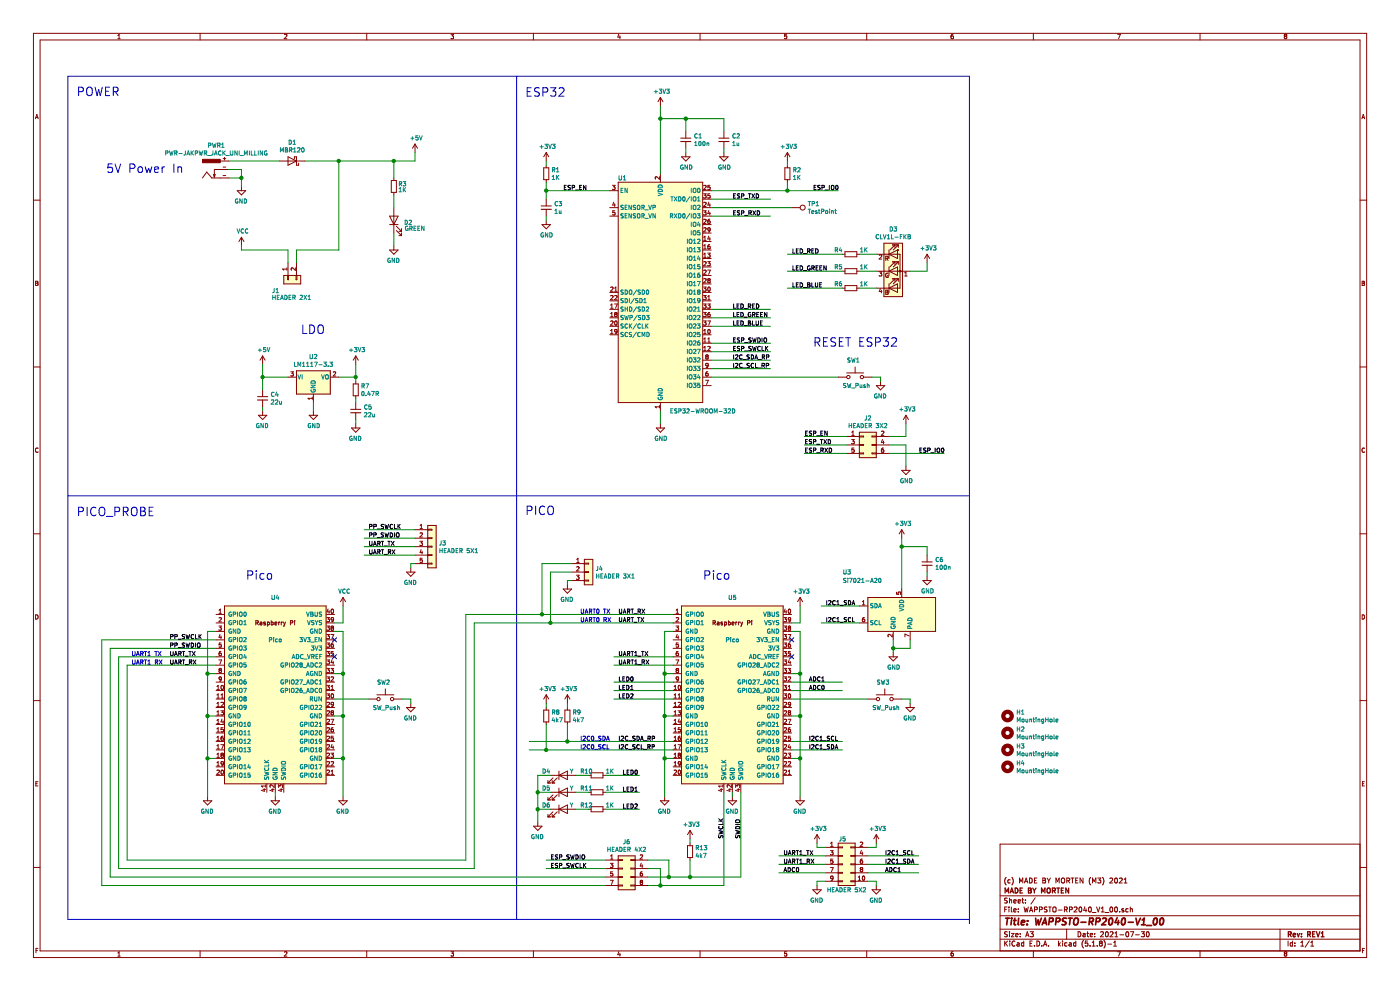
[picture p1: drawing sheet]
EESchema Schematic File Version 4
EELAYER 30 0
EELAYER END
$Descr A3 16535 11693
encoding utf-8
Sheet 1 1
Title "WAPPSTO-RP2040-V1_00"
Date "2021-07-30"
Rev "REV1"
Comp "MADE BY MORTEN"
Comment1 "(c) MADE BY MORTEN (M3) 2021"
Comment2 ""
Comment3 ""
Comment4 ""
$EndDescr
$Comp
L RPi_Pico:Pico U5
U 1 1
P 8650 8200
F 0 "U5" H 8650 9350 50  0000 C CNN
F 1 "Pico" H 8650 8850 50  0000 C CNN
F 2 "RPi_Pico:RPi_Pico_SMD_TH" H 8650 8200 50  0001 C CNN
F 3 "" H 8650 8200 50  0001 C CNN
	1    8650 8200
	1    0    0    -1  
$EndComp
Text Label 7300 7250 0    50   ~ 0
UART_RX
Text Label 7300 7350 0    50   ~ 0
UART_TX
Wire Wire Line
	9350 7450 9450 7450
Wire Wire Line
	9450 7450 9450 7950
Wire Wire Line
	9350 8950 9450 8950
Connection ~ 9450 8950
Wire Wire Line
	9350 8450 9450 8450
Connection ~ 9450 8450
Wire Wire Line
	9450 8450 9450 8950
Wire Wire Line
	9350 7950 9450 7950
Connection ~ 9450 7950
Wire Wire Line
	9450 7950 9450 8450
Wire Wire Line
	7950 7450 7850 7450
Wire Wire Line
	7850 7450 7850 7950
Wire Wire Line
	7950 7950 7850 7950
Connection ~ 7850 7950
Wire Wire Line
	7950 8450 7850 8450
Connection ~ 7850 8450
Wire Wire Line
	7950 8950 7850 8950
Connection ~ 7850 8950
$Comp
L power:GND #PWR037
U 1 1
P 9450 9400
F 0 "#PWR037" H 9450 9150 50  0001 C CNN
F 1 "GND" H 9455 9227 50  0000 C CNN
F 2 "" H 9450 9400 50  0001 C CNN
F 3 "" H 9450 9400 50  0001 C CNN
	1    9450 9400
	-1   0    0    -1  
$EndComp
$Comp
L power:GND #PWR035
U 1 1
P 7850 9400
F 0 "#PWR035" H 7850 9150 50  0001 C CNN
F 1 "GND" H 7855 9227 50  0000 C CNN
F 2 "" H 7850 9400 50  0001 C CNN
F 3 "" H 7850 9400 50  0001 C CNN
	1    7850 9400
	-1   0    0    -1  
$EndComp
$Comp
L Switch:SW_Push SW3
U 1 1
P 10450 8250
F 0 "SW3" H 10350 8450 50  0000 L CNN
F 1 "SW_Push" H 10300 8150 50  0000 L CNN
F 2 "Button_Switch_SMD:SW_Push_1P1T_NO_Vertical_Wuerth_434133025816" H 10450 8450 50  0001 C CNN
F 3 "~" H 10450 8450 50  0001 C CNN
	1    10450 8250
	1    0    0    -1  
$EndComp
$Comp
L power:GND #PWR031
U 1 1
P 10750 8300
F 0 "#PWR031" H 10750 8050 50  0001 C CNN
F 1 "GND" H 10755 8127 50  0000 C CNN
F 2 "" H 10750 8300 50  0001 C CNN
F 3 "" H 10750 8300 50  0001 C CNN
	1    10750 8300
	-1   0    0    -1  
$EndComp
Wire Wire Line
	10650 8250 10750 8250
Wire Wire Line
	10750 8250 10750 8300
Text Notes 8300 6850 0    100  ~ 0
Pico
Text Notes 3550 3950 0    100  ~ 0
LDO\n
$Comp
L power:GND #PWR07
U 1 1
P 2850 2200
F 0 "#PWR07" H 2850 1950 50  0001 C CNN
F 1 "GND" H 2855 2027 50  0000 C CNN
F 2 "" H 2850 2200 50  0001 C CNN
F 3 "" H 2850 2200 50  0001 C CNN
	1    2850 2200
	-1   0    0    -1  
$EndComp
$Comp
L power:+5V #PWR02
U 1 1
P 4900 1800
F 0 "#PWR02" H 4900 1650 50  0001 C CNN
F 1 "+5V" H 4915 1973 50  0000 C CNN
F 2 "" H 4900 1800 50  0001 C CNN
F 3 "" H 4900 1800 50  0001 C CNN
	1    4900 1800
	1    0    0    -1  
$EndComp
NoConn ~ 9350 7550
NoConn ~ 9350 7750
$Comp
L Mechanical:MountingHole H1
U 1 1
P 11900 8450
F 0 "H1" H 12000 8496 50  0000 L CNN
F 1 "MountingHole" H 12000 8405 50  0000 L CNN
F 2 "MountingHole:MountingHole_3.2mm_M3_Pad_Via" H 11900 8450 50  0001 C CNN
F 3 "~" H 11900 8450 50  0001 C CNN
	1    11900 8450
	1    0    0    -1  
$EndComp
$Comp
L Mechanical:MountingHole H2
U 1 1
P 11900 8650
F 0 "H2" H 12000 8696 50  0000 L CNN
F 1 "MountingHole" H 12000 8605 50  0000 L CNN
F 2 "MountingHole:MountingHole_3.2mm_M3_Pad_Via" H 11900 8650 50  0001 C CNN
F 3 "~" H 11900 8650 50  0001 C CNN
	1    11900 8650
	1    0    0    -1  
$EndComp
$Comp
L Mechanical:MountingHole H3
U 1 1
P 11900 8850
F 0 "H3" H 12000 8896 50  0000 L CNN
F 1 "MountingHole" H 12000 8805 50  0000 L CNN
F 2 "MountingHole:MountingHole_3.2mm_M3_Pad_Via" H 11900 8850 50  0001 C CNN
F 3 "~" H 11900 8850 50  0001 C CNN
	1    11900 8850
	1    0    0    -1  
$EndComp
$Comp
L Mechanical:MountingHole H4
U 1 1
P 11900 9050
F 0 "H4" H 12000 9096 50  0000 L CNN
F 1 "MountingHole" H 12000 9005 50  0000 L CNN
F 2 "MountingHole:MountingHole_3.2mm_M3_Pad_Via" H 11900 9050 50  0001 C CNN
F 3 "~" H 11900 9050 50  0001 C CNN
	1    11900 9050
	1    0    0    -1  
$EndComp
Text Notes 1250 2050 0    100  ~ 0
5V Power In
$Comp
L power:GND #PWR036
U 1 1
P 8650 9400
F 0 "#PWR036" H 8650 9150 50  0001 C CNN
F 1 "GND" H 8655 9227 50  0000 C CNN
F 2 "" H 8650 9400 50  0001 C CNN
F 3 "" H 8650 9400 50  0001 C CNN
	1    8650 9400
	-1   0    0    -1  
$EndComp
Wire Wire Line
	8650 9350 8650 9400
Text Label 8550 9900 1    50   ~ 0
SWCLK
Text Label 8750 9900 1    50   ~ 0
SWDIO
$Comp
L RF_Module:ESP32-WROOM-32D U1
U 1 1
P 7800 3450
F 0 "U1" H 7350 4800 50  0000 C CNN
F 1 "ESP32-WROOM-32D" H 8300 2050 50  0000 C CNN
F 2 "RF_Module:ESP32-WROOM-32" H 7800 1950 50  0001 C CNN
F 3 "https://www.espressif.com/sites/default/files/documentation/esp32-wroom-32d_esp32-wroom-32u_datasheet_en.pdf" H 7500 3500 50  0001 C CNN
	1    7800 3450
	1    0    0    -1  
$EndComp
Wire Wire Line
	7800 2050 7800 1400
$Comp
L power:+3V3 #PWR01
U 1 1
P 7800 1250
F 0 "#PWR01" H 7800 1100 50  0001 C CNN
F 1 "+3V3" H 7815 1423 50  0000 C CNN
F 2 "" H 7800 1250 50  0001 C CNN
F 3 "" H 7800 1250 50  0001 C CNN
	1    7800 1250
	1    0    0    -1  
$EndComp
Wire Wire Line
	7800 4850 7800 5000
$Comp
L power:GND #PWR018
U 1 1
P 7800 5000
F 0 "#PWR018" H 7800 4750 50  0001 C CNN
F 1 "GND" H 7805 4827 50  0000 C CNN
F 2 "" H 7800 5000 50  0001 C CNN
F 3 "" H 7800 5000 50  0001 C CNN
	1    7800 5000
	1    0    0    -1  
$EndComp
Wire Wire Line
	7800 1400 8100 1400
Wire Wire Line
	8550 1400 8550 1550
Connection ~ 7800 1400
Wire Wire Line
	7800 1400 7800 1250
Wire Wire Line
	8100 1400 8100 1550
Connection ~ 8100 1400
Wire Wire Line
	8100 1400 8550 1400
$Comp
L Device:C_Small C1
U 1 1
P 8100 1650
F 0 "C1" H 8192 1696 50  0000 L CNN
F 1 "100n" H 8192 1605 50  0000 L CNN
F 2 "Capacitor_SMD:C_0402_1005Metric" H 8100 1650 50  0001 C CNN
F 3 "~" H 8100 1650 50  0001 C CNN
	1    8100 1650
	1    0    0    -1  
$EndComp
$Comp
L Device:C_Small C2
U 1 1
P 8550 1650
F 0 "C2" H 8642 1696 50  0000 L CNN
F 1 "1u" H 8642 1605 50  0000 L CNN
F 2 "Capacitor_SMD:C_0603_1608Metric" H 8550 1650 50  0001 C CNN
F 3 "~" H 8550 1650 50  0001 C CNN
	1    8550 1650
	1    0    0    -1  
$EndComp
$Comp
L power:GND #PWR03
U 1 1
P 8100 1800
F 0 "#PWR03" H 8100 1550 50  0001 C CNN
F 1 "GND" H 8105 1627 50  0000 C CNN
F 2 "" H 8100 1800 50  0001 C CNN
F 3 "" H 8100 1800 50  0001 C CNN
	1    8100 1800
	1    0    0    -1  
$EndComp
Wire Wire Line
	8100 1750 8100 1800
Wire Wire Line
	8550 1750 8550 1800
$Comp
L power:GND #PWR04
U 1 1
P 8550 1800
F 0 "#PWR04" H 8550 1550 50  0001 C CNN
F 1 "GND" H 8555 1627 50  0000 C CNN
F 2 "" H 8550 1800 50  0001 C CNN
F 3 "" H 8550 1800 50  0001 C CNN
	1    8550 1800
	1    0    0    -1  
$EndComp
$Comp
L Connector_Generic:Conn_02x03_Odd_Even J2
U 1 1
P 10200 5250
F 0 "J2" H 10250 5567 50  0000 C CNN
F 1 "HEADER 3X2" H 10250 5476 50  0000 C CNN
F 2 "Connector_PinHeader_2.54mm:PinHeader_2x03_P2.54mm_Vertical" H 10200 5250 50  0001 C CNN
F 3 "~" H 10200 5250 50  0001 C CNN
	1    10200 5250
	1    0    0    -1  
$EndComp
$Comp
L power:GND #PWR020
U 1 1
P 10700 5500
F 0 "#PWR020" H 10700 5250 50  0001 C CNN
F 1 "GND" H 10705 5327 50  0000 C CNN
F 2 "" H 10700 5500 50  0001 C CNN
F 3 "" H 10700 5500 50  0001 C CNN
	1    10700 5500
	1    0    0    -1  
$EndComp
$Comp
L power:+3V3 #PWR019
U 1 1
P 10700 5000
F 0 "#PWR019" H 10700 4850 50  0001 C CNN
F 1 "+3V3" H 10715 5173 50  0000 C CNN
F 2 "" H 10700 5000 50  0001 C CNN
F 3 "" H 10700 5000 50  0001 C CNN
	1    10700 5000
	1    0    0    -1  
$EndComp
Wire Wire Line
	10700 5150 10700 5000
Wire Wire Line
	10500 5150 10700 5150
Wire Wire Line
	10500 5250 10700 5250
Wire Wire Line
	10700 5250 10700 5500
Wire Wire Line
	10500 5350 11150 5350
Wire Wire Line
	10000 5150 9500 5150
Wire Wire Line
	10000 5250 9500 5250
Wire Wire Line
	10000 5350 9500 5350
Text Label 9500 5150 0    50   ~ 0
ESP_EN
Text Label 9500 5250 0    50   ~ 0
ESP_TXD
Text Label 9500 5350 0    50   ~ 0
ESP_RXD
Text Label 10850 5350 0    50   ~ 0
ESP_IO0
Text Label 6650 2250 0    50   ~ 0
ESP_EN
Text Label 9600 2250 0    50   ~ 0
ESP_IO0
Text Label 8650 2350 0    50   ~ 0
ESP_TXD
Text Label 8650 2550 0    50   ~ 0
ESP_RXD
$Comp
L Regulator_Linear:LM1117-3.3 U2
U 1 1
P 3700 4450
F 0 "U2" H 3700 4692 50  0000 C CNN
F 1 "LM1117-3.3" H 3700 4601 50  0000 C CNN
F 2 "Package_TO_SOT_SMD:SOT-223-3_TabPin2" H 3700 4450 50  0001 C CNN
F 3 "http://www.ti.com/lit/ds/symlink/lm1117.pdf" H 3700 4450 50  0001 C CNN
	1    3700 4450
	1    0    0    -1  
$EndComp
Wire Wire Line
	3700 4750 3700 4850
$Comp
L power:GND #PWR016
U 1 1
P 3700 4850
F 0 "#PWR016" H 3700 4600 50  0001 C CNN
F 1 "GND" H 3705 4677 50  0000 C CNN
F 2 "" H 3700 4850 50  0001 C CNN
F 3 "" H 3700 4850 50  0001 C CNN
	1    3700 4850
	1    0    0    -1  
$EndComp
Wire Wire Line
	4000 4450 4200 4450
$Comp
L power:+3V3 #PWR013
U 1 1
P 4200 4300
F 0 "#PWR013" H 4200 4150 50  0001 C CNN
F 1 "+3V3" H 4215 4473 50  0000 C CNN
F 2 "" H 4200 4300 50  0001 C CNN
F 3 "" H 4200 4300 50  0001 C CNN
	1    4200 4300
	1    0    0    -1  
$EndComp
Wire Wire Line
	4200 4450 4200 4300
Wire Wire Line
	6450 2250 7200 2250
Wire Wire Line
	6450 2150 6450 2250
Connection ~ 6450 2250
Wire Wire Line
	6450 2250 6450 2350
$Comp
L power:+3V3 #PWR05
U 1 1
P 6450 1900
F 0 "#PWR05" H 6450 1750 50  0001 C CNN
F 1 "+3V3" H 6465 2073 50  0000 C CNN
F 2 "" H 6450 1900 50  0001 C CNN
F 3 "" H 6450 1900 50  0001 C CNN
	1    6450 1900
	1    0    0    -1  
$EndComp
$Comp
L Device:C_Small C3
U 1 1
P 6450 2450
F 0 "C3" H 6542 2496 50  0000 L CNN
F 1 "1u" H 6542 2405 50  0000 L CNN
F 2 "Capacitor_SMD:C_0603_1608Metric" H 6450 2450 50  0001 C CNN
F 3 "~" H 6450 2450 50  0001 C CNN
	1    6450 2450
	1    0    0    -1  
$EndComp
$Comp
L power:GND #PWR08
U 1 1
P 6450 2600
F 0 "#PWR08" H 6450 2350 50  0001 C CNN
F 1 "GND" H 6455 2427 50  0000 C CNN
F 2 "" H 6450 2600 50  0001 C CNN
F 3 "" H 6450 2600 50  0001 C CNN
	1    6450 2600
	1    0    0    -1  
$EndComp
Wire Wire Line
	6450 2550 6450 2600
$Comp
L Device:R_Small R1
U 1 1
P 6450 2050
F 0 "R1" H 6509 2096 50  0000 L CNN
F 1 "1K" H 6509 2005 50  0000 L CNN
F 2 "Resistor_SMD:R_0402_1005Metric" H 6450 2050 50  0001 C CNN
F 3 "~" H 6450 2050 50  0001 C CNN
	1    6450 2050
	1    0    0    -1  
$EndComp
Wire Wire Line
	6450 1900 6450 1950
$Comp
L power:+3V3 #PWR06
U 1 1
P 9300 1900
F 0 "#PWR06" H 9300 1750 50  0001 C CNN
F 1 "+3V3" H 9315 2073 50  0000 C CNN
F 2 "" H 9300 1900 50  0001 C CNN
F 3 "" H 9300 1900 50  0001 C CNN
	1    9300 1900
	1    0    0    -1  
$EndComp
$Comp
L Device:R_Small R2
U 1 1
P 9300 2050
F 0 "R2" H 9359 2096 50  0000 L CNN
F 1 "1K" H 9359 2005 50  0000 L CNN
F 2 "Resistor_SMD:R_0402_1005Metric" H 9300 2050 50  0001 C CNN
F 3 "~" H 9300 2050 50  0001 C CNN
	1    9300 2050
	1    0    0    -1  
$EndComp
Wire Wire Line
	9300 1900 9300 1950
Wire Wire Line
	8400 2250 9300 2250
Wire Wire Line
	9300 2150 9300 2250
Connection ~ 9300 2250
Wire Wire Line
	9300 2250 9900 2250
$Comp
L power:+5V #PWR012
U 1 1
P 3100 4300
F 0 "#PWR012" H 3100 4150 50  0001 C CNN
F 1 "+5V" H 3115 4473 50  0000 C CNN
F 2 "" H 3100 4300 50  0001 C CNN
F 3 "" H 3100 4300 50  0001 C CNN
	1    3100 4300
	1    0    0    -1  
$EndComp
$Comp
L RPi_Pico:Pico U4
U 1 1
P 3250 8200
F 0 "U4" H 3250 9350 50  0000 C CNN
F 1 "Pico" H 3250 8850 50  0000 C CNN
F 2 "RPi_Pico:RPi_Pico_SMD_TH" H 3250 8200 50  0001 C CNN
F 3 "" H 3250 8200 50  0001 C CNN
	1    3250 8200
	1    0    0    -1  
$EndComp
Text Label 2000 7550 0    50   ~ 0
PP_SWCLK
Text Label 2000 7650 0    50   ~ 0
PP_SWDIO
Text Label 2000 7750 0    50   ~ 0
UART_TX
Text Label 2000 7850 0    50   ~ 0
UART_RX
Wire Wire Line
	3950 7450 4050 7450
Wire Wire Line
	4050 7450 4050 7950
Wire Wire Line
	3950 8950 4050 8950
Connection ~ 4050 8950
Wire Wire Line
	3950 8450 4050 8450
Connection ~ 4050 8450
Wire Wire Line
	4050 8450 4050 8950
Wire Wire Line
	3950 7950 4050 7950
Connection ~ 4050 7950
Wire Wire Line
	4050 7950 4050 8450
Wire Wire Line
	2550 7450 2450 7450
Wire Wire Line
	2450 7450 2450 7950
Wire Wire Line
	2550 7950 2450 7950
Connection ~ 2450 7950
Wire Wire Line
	2450 7950 2450 8450
Wire Wire Line
	2550 8450 2450 8450
Connection ~ 2450 8450
Wire Wire Line
	2450 8450 2450 8950
Wire Wire Line
	2550 8950 2450 8950
Connection ~ 2450 8950
$Comp
L power:GND #PWR034
U 1 1
P 4050 9400
F 0 "#PWR034" H 4050 9150 50  0001 C CNN
F 1 "GND" H 4055 9227 50  0000 C CNN
F 2 "" H 4050 9400 50  0001 C CNN
F 3 "" H 4050 9400 50  0001 C CNN
	1    4050 9400
	-1   0    0    -1  
$EndComp
$Comp
L power:GND #PWR032
U 1 1
P 2450 9400
F 0 "#PWR032" H 2450 9150 50  0001 C CNN
F 1 "GND" H 2455 9227 50  0000 C CNN
F 2 "" H 2450 9400 50  0001 C CNN
F 3 "" H 2450 9400 50  0001 C CNN
	1    2450 9400
	-1   0    0    -1  
$EndComp
Text Notes 2900 6850 0    100  ~ 0
Pico
NoConn ~ 3950 7550
NoConn ~ 3950 7750
$Comp
L power:GND #PWR033
U 1 1
P 3250 9400
F 0 "#PWR033" H 3250 9150 50  0001 C CNN
F 1 "GND" H 3255 9227 50  0000 C CNN
F 2 "" H 3250 9400 50  0001 C CNN
F 3 "" H 3250 9400 50  0001 C CNN
	1    3250 9400
	-1   0    0    -1  
$EndComp
Wire Wire Line
	3250 9350 3250 9400
Wire Notes Line
	11450 10850 800  10850
Wire Notes Line
	800  5850 11450 5850
Text Notes 900  6100 0    100  ~ 0
PICO_PROBE\n
Text Notes 6200 6400 0    100  ~ 0
PICO\n\n\n
Wire Wire Line
	1400 10250 5600 10250
Wire Wire Line
	5600 10250 5600 7350
Wire Wire Line
	5600 7350 6500 7350
Wire Wire Line
	1400 7750 2550 7750
Wire Wire Line
	1400 7750 1400 10250
Wire Wire Line
	1500 7850 1500 10150
Wire Wire Line
	1500 10150 5500 10150
Wire Wire Line
	5500 10150 5500 7250
Wire Wire Line
	5500 7250 6400 7250
Wire Wire Line
	1500 7850 2550 7850
Wire Wire Line
	1300 7650 1300 10350
Wire Wire Line
	8750 9350 8750 10350
Wire Wire Line
	1300 7650 2550 7650
Wire Wire Line
	1200 7550 1200 10450
Wire Wire Line
	8550 9350 8550 10450
Wire Wire Line
	1200 7550 2550 7550
$Comp
L Switch:SW_Push SW2
U 1 1
P 4550 8250
F 0 "SW2" H 4450 8450 50  0000 L CNN
F 1 "SW_Push" H 4400 8150 50  0000 L CNN
F 2 "Button_Switch_SMD:SW_Push_1P1T_NO_Vertical_Wuerth_434133025816" H 4550 8450 50  0001 C CNN
F 3 "~" H 4550 8450 50  0001 C CNN
	1    4550 8250
	1    0    0    -1  
$EndComp
$Comp
L power:GND #PWR028
U 1 1
P 4850 8300
F 0 "#PWR028" H 4850 8050 50  0001 C CNN
F 1 "GND" H 4855 8127 50  0000 C CNN
F 2 "" H 4850 8300 50  0001 C CNN
F 3 "" H 4850 8300 50  0001 C CNN
	1    4850 8300
	-1   0    0    -1  
$EndComp
Wire Wire Line
	4750 8250 4850 8250
Wire Wire Line
	4850 8250 4850 8300
Wire Wire Line
	3950 8250 4350 8250
Text Label 8650 3650 0    50   ~ 0
LED_RED
Text Label 8650 3750 0    50   ~ 0
LED_GREEN
Text Label 8650 3850 0    50   ~ 0
LED_BLUE
Text Label 8650 4250 0    50   ~ 0
I2C_SDA_RP
Text Label 8650 4350 0    50   ~ 0
I2C_SCL_RP
Wire Wire Line
	8400 3650 9100 3650
Wire Wire Line
	8400 3750 9100 3750
Wire Wire Line
	8400 3850 9100 3850
Wire Wire Line
	8400 4250 9100 4250
Wire Wire Line
	8400 4350 9100 4350
Wire Wire Line
	8400 2550 9100 2550
Wire Wire Line
	8400 2350 9100 2350
$Comp
L Switch:SW_Push SW1
U 1 1
P 10100 4450
F 0 "SW1" H 10000 4650 50  0000 L CNN
F 1 "SW_Push" H 9950 4350 50  0000 L CNN
F 2 "Button_Switch_SMD:SW_Push_1P1T_NO_Vertical_Wuerth_434133025816" H 10100 4650 50  0001 C CNN
F 3 "~" H 10100 4650 50  0001 C CNN
	1    10100 4450
	1    0    0    -1  
$EndComp
$Comp
L power:GND #PWR014
U 1 1
P 10400 4500
F 0 "#PWR014" H 10400 4250 50  0001 C CNN
F 1 "GND" H 10405 4327 50  0000 C CNN
F 2 "" H 10400 4500 50  0001 C CNN
F 3 "" H 10400 4500 50  0001 C CNN
	1    10400 4500
	-1   0    0    -1  
$EndComp
Wire Wire Line
	10300 4450 10400 4450
Wire Wire Line
	10400 4450 10400 4500
Wire Wire Line
	8400 4450 9900 4450
Text Notes 9600 4100 0    100  ~ 0
RESET ESP32
Text Notes 1550 7750 0    50   ~ 0
UART1 TX\n
Text Notes 1550 7850 0    50   ~ 0
UART1 RX\n
Text Notes 6850 7250 0    50   ~ 0
UART0 TX\n
Text Notes 6850 7350 0    50   ~ 0
UART0 RX\n
Wire Wire Line
	7850 8450 7850 8950
Text Label 7300 8850 0    50   ~ 0
I2C_SCL_RP
Text Label 7300 8750 0    50   ~ 0
I2C_SDA_RP
Text Notes 6850 8750 0    50   ~ 0
I2C0_SDA
Text Notes 6850 8850 0    50   ~ 0
I2C0_SCL
$Comp
L Connector_Generic:Conn_02x04_Odd_Even J6
U 1 1
P 7350 10250
F 0 "J6" H 7400 10567 50  0000 C CNN
F 1 "HEADER 4X2" H 7400 10476 50  0000 C CNN
F 2 "Connector_PinHeader_2.54mm:PinHeader_2x04_P2.54mm_Vertical" H 7350 10250 50  0001 C CNN
F 3 "~" H 7350 10250 50  0001 C CNN
	1    7350 10250
	1    0    0    -1  
$EndComp
Wire Wire Line
	1200 10450 7150 10450
Wire Wire Line
	7650 10350 7900 10350
Wire Wire Line
	7650 10450 7800 10450
Wire Wire Line
	1300 10350 7150 10350
Wire Wire Line
	7800 10450 7800 10250
Wire Wire Line
	7800 10250 7650 10250
Connection ~ 7800 10450
Wire Wire Line
	7800 10450 8550 10450
Wire Wire Line
	7650 10150 7900 10150
Wire Wire Line
	7900 10150 7900 10350
Connection ~ 7900 10350
Wire Wire Line
	7900 10350 8150 10350
Wire Wire Line
	6450 10150 7150 10150
Wire Wire Line
	6450 10250 7150 10250
Text Label 6500 10250 0    50   ~ 0
ESP_SWCLK
Text Label 6500 10150 0    50   ~ 0
ESP_SWDIO
$Comp
L power:+3V3 #PWR039
U 1 1
P 8150 9900
F 0 "#PWR039" H 8150 9750 50  0001 C CNN
F 1 "+3V3" H 8165 10073 50  0000 C CNN
F 2 "" H 8150 9900 50  0001 C CNN
F 3 "" H 8150 9900 50  0001 C CNN
	1    8150 9900
	1    0    0    -1  
$EndComp
$Comp
L Device:R_Small R13
U 1 1
P 8150 10050
F 0 "R13" H 8209 10096 50  0000 L CNN
F 1 "4k7" H 8209 10005 50  0000 L CNN
F 2 "Resistor_SMD:R_0603_1608Metric" H 8150 10050 50  0001 C CNN
F 3 "~" H 8150 10050 50  0001 C CNN
	1    8150 10050
	1    0    0    -1  
$EndComp
Wire Wire Line
	8150 9900 8150 9950
Wire Wire Line
	8150 10150 8150 10350
Connection ~ 8150 10350
Wire Wire Line
	8150 10350 8750 10350
Wire Wire Line
	8400 4050 9100 4050
Wire Wire Line
	8400 4150 9100 4150
Text Label 8650 4150 0    50   ~ 0
ESP_SWCLK
Text Label 8650 4050 0    50   ~ 0
ESP_SWDIO
Wire Wire Line
	8400 2450 9350 2450
$Comp
L Connector:TestPoint TP1
U 1 1
P 9350 2450
F 0 "TP1" V 9304 2638 50  0000 L CNN
F 1 "TestPoint" V 9395 2638 50  0000 L CNN
F 2 "" H 9550 2450 50  0001 C CNN
F 3 "~" H 9550 2450 50  0001 C CNN
	1    9350 2450
	0    1    1    0   
$EndComp
Wire Wire Line
	6450 8550 6450 8850
Wire Wire Line
	6450 8300 6450 8350
$Comp
L Device:R_Small R8
U 1 1
P 6450 8450
F 0 "R8" H 6509 8496 50  0000 L CNN
F 1 "4k7" H 6509 8405 50  0000 L CNN
F 2 "Resistor_SMD:R_0603_1608Metric" H 6450 8450 50  0001 C CNN
F 3 "~" H 6450 8450 50  0001 C CNN
	1    6450 8450
	1    0    0    -1  
$EndComp
$Comp
L power:+3V3 #PWR029
U 1 1
P 6450 8300
F 0 "#PWR029" H 6450 8150 50  0001 C CNN
F 1 "+3V3" H 6465 8473 50  0000 C CNN
F 2 "" H 6450 8300 50  0001 C CNN
F 3 "" H 6450 8300 50  0001 C CNN
	1    6450 8300
	1    0    0    -1  
$EndComp
Wire Wire Line
	6700 8550 6700 8750
Wire Wire Line
	6700 8300 6700 8350
$Comp
L Device:R_Small R9
U 1 1
P 6700 8450
F 0 "R9" H 6759 8496 50  0000 L CNN
F 1 "4k7" H 6759 8405 50  0000 L CNN
F 2 "Resistor_SMD:R_0603_1608Metric" H 6700 8450 50  0001 C CNN
F 3 "~" H 6700 8450 50  0001 C CNN
	1    6700 8450
	1    0    0    -1  
$EndComp
$Comp
L power:+3V3 #PWR030
U 1 1
P 6700 8300
F 0 "#PWR030" H 6700 8150 50  0001 C CNN
F 1 "+3V3" H 6715 8473 50  0000 C CNN
F 2 "" H 6700 8300 50  0001 C CNN
F 3 "" H 6700 8300 50  0001 C CNN
	1    6700 8300
	1    0    0    -1  
$EndComp
Connection ~ 6450 8850
Wire Wire Line
	6450 8850 7950 8850
Connection ~ 6700 8750
Wire Wire Line
	6700 8750 7950 8750
Wire Wire Line
	6250 8850 6450 8850
Wire Wire Line
	6250 8750 6700 8750
$Comp
L Connector_Generic:Conn_01x03 J4
U 1 1
P 6950 6750
F 0 "J4" H 7030 6792 50  0000 L CNN
F 1 "HEADER 3X1" H 7030 6701 50  0000 L CNN
F 2 "Connector_PinHeader_2.54mm:PinHeader_1x03_P2.54mm_Vertical" H 6950 6750 50  0001 C CNN
F 3 "~" H 6950 6750 50  0001 C CNN
	1    6950 6750
	1    0    0    -1  
$EndComp
$Comp
L power:GND #PWR024
U 1 1
P 6700 6900
F 0 "#PWR024" H 6700 6650 50  0001 C CNN
F 1 "GND" H 6705 6727 50  0000 C CNN
F 2 "" H 6700 6900 50  0001 C CNN
F 3 "" H 6700 6900 50  0001 C CNN
	1    6700 6900
	-1   0    0    -1  
$EndComp
Wire Wire Line
	6750 6850 6700 6850
Wire Wire Line
	6700 6850 6700 6900
Wire Wire Line
	6400 7250 6400 6650
Wire Wire Line
	6400 6650 6750 6650
Connection ~ 6400 7250
Wire Wire Line
	6400 7250 7950 7250
Wire Wire Line
	6500 7350 6500 6750
Wire Wire Line
	6500 6750 6750 6750
Connection ~ 6500 7350
Wire Wire Line
	6500 7350 7950 7350
$Comp
L Sensor_Humidity:Si7021-A20 U3
U 1 1
P 10650 7250
F 0 "U3" H 9950 7750 50  0000 L CNN
F 1 "Si7021-A20" H 9950 7650 50  0000 L CNN
F 2 "Package_DFN_QFN:DFN-6-1EP_3x3mm_P1mm_EP1.5x2.4mm" H 10650 6850 50  0001 C CNN
F 3 "https://www.silabs.com/documents/public/data-sheets/Si7021-A20.pdf" H 10450 7550 50  0001 C CNN
	1    10650 7250
	1    0    0    -1  
$EndComp
Wire Wire Line
	10650 6950 10650 6450
$Comp
L power:+3V3 #PWR021
U 1 1
P 10650 6350
F 0 "#PWR021" H 10650 6200 50  0001 C CNN
F 1 "+3V3" H 10665 6523 50  0000 C CNN
F 2 "" H 10650 6350 50  0001 C CNN
F 3 "" H 10650 6350 50  0001 C CNN
	1    10650 6350
	1    0    0    -1  
$EndComp
Wire Wire Line
	10650 6450 10950 6450
Wire Wire Line
	10950 6450 10950 6550
$Comp
L Device:C_Small C6
U 1 1
P 10950 6650
F 0 "C6" H 11042 6696 50  0000 L CNN
F 1 "100n" H 11042 6605 50  0000 L CNN
F 2 "Capacitor_SMD:C_0402_1005Metric" H 10950 6650 50  0001 C CNN
F 3 "~" H 10950 6650 50  0001 C CNN
	1    10950 6650
	1    0    0    -1  
$EndComp
$Comp
L power:GND #PWR023
U 1 1
P 10950 6800
F 0 "#PWR023" H 10950 6550 50  0001 C CNN
F 1 "GND" H 10955 6627 50  0000 C CNN
F 2 "" H 10950 6800 50  0001 C CNN
F 3 "" H 10950 6800 50  0001 C CNN
	1    10950 6800
	1    0    0    -1  
$EndComp
Wire Wire Line
	10950 6750 10950 6800
Connection ~ 10650 6450
Wire Wire Line
	10650 6350 10650 6450
$Comp
L power:GND #PWR027
U 1 1
P 10550 7700
F 0 "#PWR027" H 10550 7450 50  0001 C CNN
F 1 "GND" H 10555 7527 50  0000 C CNN
F 2 "" H 10550 7700 50  0001 C CNN
F 3 "" H 10550 7700 50  0001 C CNN
	1    10550 7700
	1    0    0    -1  
$EndComp
Wire Wire Line
	10550 7550 10550 7650
Wire Wire Line
	10550 7650 10750 7650
Wire Wire Line
	10750 7650 10750 7550
Connection ~ 10550 7650
Wire Wire Line
	10550 7650 10550 7700
Wire Wire Line
	10150 7150 9700 7150
Wire Wire Line
	10150 7350 9700 7350
Wire Wire Line
	9350 8750 9950 8750
Wire Wire Line
	9350 8850 9950 8850
Text Label 9750 7150 0    50   ~ 0
I2C1_SDA
Text Label 9750 7350 0    50   ~ 0
I2C1_SCL
Text Label 9550 8850 0    50   ~ 0
I2C1_SDA
Text Label 9550 8750 0    50   ~ 0
I2C1_SCL
Wire Wire Line
	7250 7750 7950 7750
Wire Wire Line
	7250 7850 7950 7850
Text Label 7300 7850 0    50   ~ 0
UART1_RX
Text Label 7300 7750 0    50   ~ 0
UART1_TX
$Comp
L Connector_Generic:Conn_02x05_Odd_Even J5
U 1 1
P 9950 10200
F 0 "J5" H 9950 10500 50  0000 C CNN
F 1 "HEADER 5X2" H 10000 9900 50  0000 C CNN
F 2 "Connector_PinHeader_2.54mm:PinHeader_2x05_P2.54mm_Vertical" H 9950 10200 50  0001 C CNN
F 3 "~" H 9950 10200 50  0001 C CNN
	1    9950 10200
	1    0    0    -1  
$EndComp
$Comp
L power:GND #PWR042
U 1 1
P 9650 10450
F 0 "#PWR042" H 9650 10200 50  0001 C CNN
F 1 "GND" H 9655 10277 50  0000 C CNN
F 2 "" H 9650 10450 50  0001 C CNN
F 3 "" H 9650 10450 50  0001 C CNN
	1    9650 10450
	-1   0    0    -1  
$EndComp
$Comp
L power:GND #PWR043
U 1 1
P 10350 10450
F 0 "#PWR043" H 10350 10200 50  0001 C CNN
F 1 "GND" H 10355 10277 50  0000 C CNN
F 2 "" H 10350 10450 50  0001 C CNN
F 3 "" H 10350 10450 50  0001 C CNN
	1    10350 10450
	-1   0    0    -1  
$EndComp
$Comp
L power:+3V3 #PWR040
U 1 1
P 9650 9950
F 0 "#PWR040" H 9650 9800 50  0001 C CNN
F 1 "+3V3" H 9665 10123 50  0000 C CNN
F 2 "" H 9650 9950 50  0001 C CNN
F 3 "" H 9650 9950 50  0001 C CNN
	1    9650 9950
	1    0    0    -1  
$EndComp
$Comp
L power:+3V3 #PWR041
U 1 1
P 10350 9950
F 0 "#PWR041" H 10350 9800 50  0001 C CNN
F 1 "+3V3" H 10365 10123 50  0000 C CNN
F 2 "" H 10350 9950 50  0001 C CNN
F 3 "" H 10350 9950 50  0001 C CNN
	1    10350 9950
	1    0    0    -1  
$EndComp
Wire Wire Line
	9200 10100 9750 10100
Text Label 9250 10200 0    50   ~ 0
UART1_RX
Text Label 9250 10100 0    50   ~ 0
UART1_TX
Wire Wire Line
	10250 10100 10850 10100
Wire Wire Line
	10250 10200 10850 10200
Text Label 10450 10200 0    50   ~ 0
I2C1_SDA
Text Label 10450 10100 0    50   ~ 0
I2C1_SCL
Wire Wire Line
	9350 8250 10250 8250
Wire Wire Line
	9350 8150 9950 8150
Wire Wire Line
	9950 8050 9350 8050
Text Label 9550 8050 0    50   ~ 0
ADC1
Text Label 9550 8150 0    50   ~ 0
ADC0
Wire Wire Line
	9750 10200 9200 10200
Wire Wire Line
	9200 10300 9750 10300
Wire Wire Line
	10250 10300 10850 10300
Text Label 9250 10300 0    50   ~ 0
ADC0
Text Label 10450 10300 0    50   ~ 0
ADC1
$Comp
L power:GND #PWR017
U 1 1
P 4200 5000
F 0 "#PWR017" H 4200 4750 50  0001 C CNN
F 1 "GND" H 4205 4827 50  0000 C CNN
F 2 "" H 4200 5000 50  0001 C CNN
F 3 "" H 4200 5000 50  0001 C CNN
	1    4200 5000
	-1   0    0    -1  
$EndComp
$Comp
L power:GND #PWR015
U 1 1
P 3100 4850
F 0 "#PWR015" H 3100 4600 50  0001 C CNN
F 1 "GND" H 3105 4677 50  0000 C CNN
F 2 "" H 3100 4850 50  0001 C CNN
F 3 "" H 3100 4850 50  0001 C CNN
	1    3100 4850
	-1   0    0    -1  
$EndComp
$Comp
L Device:C_Small C4
U 1 1
P 3100 4700
F 0 "C4" H 3192 4746 50  0000 L CNN
F 1 "22u" H 3192 4655 50  0000 L CNN
F 2 "Capacitor_SMD:C_0603_1608Metric" H 3100 4700 50  0001 C CNN
F 3 "~" H 3100 4700 50  0001 C CNN
	1    3100 4700
	1    0    0    -1  
$EndComp
Wire Wire Line
	3100 4800 3100 4850
$Comp
L Device:C_Small C5
U 1 1
P 4200 4850
F 0 "C5" H 4292 4896 50  0000 L CNN
F 1 "22u" H 4292 4805 50  0000 L CNN
F 2 "Capacitor_SMD:C_0603_1608Metric" H 4200 4850 50  0001 C CNN
F 3 "~" H 4200 4850 50  0001 C CNN
	1    4200 4850
	1    0    0    -1  
$EndComp
Wire Wire Line
	4200 4950 4200 5000
$Comp
L Device:R_Small R7
U 1 1
P 4200 4600
F 0 "R7" H 4259 4646 50  0000 L CNN
F 1 "0.47R" H 4259 4555 50  0000 L CNN
F 2 "Resistor_SMD:R_0805_2012Metric" H 4200 4600 50  0001 C CNN
F 3 "~" H 4200 4600 50  0001 C CNN
	1    4200 4600
	1    0    0    -1  
$EndComp
Wire Wire Line
	4200 4700 4200 4750
Wire Wire Line
	4200 4450 4200 4500
Connection ~ 4200 4450
Wire Wire Line
	3100 4300 3100 4450
Wire Wire Line
	3400 4450 3100 4450
Connection ~ 3100 4450
Wire Wire Line
	3100 4450 3100 4600
Wire Wire Line
	7850 7950 7850 8450
$Comp
L LED:CLV1L-FKB D3
U 1 1
P 10550 3200
F 0 "D3" H 10550 3697 50  0000 C CNN
F 1 "CLV1L-FKB" H 10550 3606 50  0000 C CNN
F 2 "LED_SMD:LED_Cree-PLCC4_3.2x2.8mm_CCW" H 10550 3150 50  0001 C CNN
F 3 "http://www.cree.com/led-components/media/documents/CLV1L-FKB-1238.pdf" H 10550 3150 50  0001 C CNN
	1    10550 3200
	1    0    0    -1  
$EndComp
$Comp
L Device:R_Small R10
U 1 1
P 7050 9150
F 0 "R10" V 7000 8950 50  0000 L CNN
F 1 "1K" V 7000 9250 50  0000 L CNN
F 2 "Resistor_SMD:R_0603_1608Metric" H 7050 9150 50  0001 C CNN
F 3 "~" H 7050 9150 50  0001 C CNN
	1    7050 9150
	0    1    1    0   
$EndComp
Wire Wire Line
	7550 9150 7150 9150
$Comp
L Device:R_Small R11
U 1 1
P 7050 9350
F 0 "R11" V 7000 9150 50  0000 L CNN
F 1 "1K" V 7000 9450 50  0000 L CNN
F 2 "Resistor_SMD:R_0603_1608Metric" H 7050 9350 50  0001 C CNN
F 3 "~" H 7050 9350 50  0001 C CNN
	1    7050 9350
	0    1    1    0   
$EndComp
Wire Wire Line
	7550 9350 7150 9350
$Comp
L Device:R_Small R12
U 1 1
P 7050 9550
F 0 "R12" V 7000 9350 50  0000 L CNN
F 1 "1K" V 7000 9650 50  0000 L CNN
F 2 "Resistor_SMD:R_0603_1608Metric" H 7050 9550 50  0001 C CNN
F 3 "~" H 7050 9550 50  0001 C CNN
	1    7050 9550
	0    1    1    0   
$EndComp
Wire Wire Line
	7550 9550 7150 9550
$Comp
L Device:LED D4
U 1 1
P 6650 9150
F 0 "D4" H 6450 9200 50  0000 C CNN
F 1 "Y" H 6750 9200 50  0000 C CNN
F 2 "LED_SMD:LED_0603_1608Metric" H 6650 9150 50  0001 C CNN
F 3 "~" H 6650 9150 50  0001 C CNN
	1    6650 9150
	1    0    0    -1  
$EndComp
$Comp
L Device:LED D5
U 1 1
P 6650 9350
F 0 "D5" H 6450 9400 50  0000 C CNN
F 1 "Y" H 6750 9400 50  0000 C CNN
F 2 "LED_SMD:LED_0603_1608Metric" H 6650 9350 50  0001 C CNN
F 3 "~" H 6650 9350 50  0001 C CNN
	1    6650 9350
	1    0    0    -1  
$EndComp
$Comp
L Device:LED D6
U 1 1
P 6650 9550
F 0 "D6" H 6450 9600 50  0000 C CNN
F 1 "Y" H 6750 9600 50  0000 C CNN
F 2 "LED_SMD:LED_0603_1608Metric" H 6650 9550 50  0001 C CNN
F 3 "~" H 6650 9550 50  0001 C CNN
	1    6650 9550
	1    0    0    -1  
$EndComp
Wire Wire Line
	6950 9350 6800 9350
Wire Wire Line
	7950 8050 7250 8050
Wire Wire Line
	7950 8150 7250 8150
Wire Wire Line
	7950 8250 7250 8250
Text Label 7300 8050 0    50   ~ 0
LED0
Text Label 7300 8150 0    50   ~ 0
LED1
Text Label 7300 8250 0    50   ~ 0
LED2
Text Label 7350 9150 0    50   ~ 0
LED0
Text Label 7350 9350 0    50   ~ 0
LED1
Text Label 7350 9550 0    50   ~ 0
LED2
Wire Wire Line
	6800 9150 6950 9150
Wire Wire Line
	6800 9550 6950 9550
Wire Wire Line
	6500 9150 6350 9150
Wire Wire Line
	6350 9150 6350 9350
Wire Wire Line
	6500 9550 6350 9550
Connection ~ 6350 9550
Wire Wire Line
	6350 9550 6350 9700
Wire Wire Line
	6500 9350 6350 9350
Connection ~ 6350 9350
Wire Wire Line
	6350 9350 6350 9550
$Comp
L power:GND #PWR038
U 1 1
P 6350 9700
F 0 "#PWR038" H 6350 9450 50  0001 C CNN
F 1 "GND" H 6355 9527 50  0000 C CNN
F 2 "" H 6350 9700 50  0001 C CNN
F 3 "" H 6350 9700 50  0001 C CNN
	1    6350 9700
	-1   0    0    -1  
$EndComp
$Comp
L Device:R_Small R4
U 1 1
P 10050 3000
F 0 "R4" V 10000 2800 50  0000 L CNN
F 1 "1K" V 10000 3100 50  0000 L CNN
F 2 "Resistor_SMD:R_0402_1005Metric" H 10050 3000 50  0001 C CNN
F 3 "~" H 10050 3000 50  0001 C CNN
	1    10050 3000
	0    1    1    0   
$EndComp
$Comp
L Device:R_Small R5
U 1 1
P 10050 3200
F 0 "R5" V 10000 3000 50  0000 L CNN
F 1 "1K" V 10000 3300 50  0000 L CNN
F 2 "Resistor_SMD:R_0402_1005Metric" H 10050 3200 50  0001 C CNN
F 3 "~" H 10050 3200 50  0001 C CNN
	1    10050 3200
	0    1    1    0   
$EndComp
$Comp
L Device:R_Small R6
U 1 1
P 10050 3400
F 0 "R6" V 10000 3200 50  0000 L CNN
F 1 "1K" V 10000 3500 50  0000 L CNN
F 2 "Resistor_SMD:R_0402_1005Metric" H 10050 3400 50  0001 C CNN
F 3 "~" H 10050 3400 50  0001 C CNN
	1    10050 3400
	0    1    1    0   
$EndComp
Wire Wire Line
	10150 3000 10350 3000
Wire Wire Line
	10150 3200 10350 3200
Wire Wire Line
	10150 3400 10350 3400
Wire Wire Line
	10750 3200 10950 3200
Wire Wire Line
	10950 3200 10950 3100
$Comp
L power:+3V3 #PWR011
U 1 1
P 10950 3100
F 0 "#PWR011" H 10950 2950 50  0001 C CNN
F 1 "+3V3" H 10965 3273 50  0000 C CNN
F 2 "" H 10950 3100 50  0001 C CNN
F 3 "" H 10950 3100 50  0001 C CNN
	1    10950 3100
	1    0    0    -1  
$EndComp
Text Label 9350 3400 0    50   ~ 0
LED_BLUE
Text Label 9350 3200 0    50   ~ 0
LED_GREEN
Text Label 9350 3000 0    50   ~ 0
LED_RED
Wire Wire Line
	9300 3000 9950 3000
Wire Wire Line
	9300 3200 9950 3200
Wire Wire Line
	9300 3400 9950 3400
Wire Notes Line
	800  900  11450 900 
Wire Notes Line
	800  900  800  10850
Wire Notes Line
	11450 900  11450 10900
Wire Notes Line
	6100 900  6100 10850
Text Notes 6200 1150 0    100  ~ 0
ESP32
Text Notes 900  1300 0    100  ~ 0
POWER\n\n
$Comp
L power:+3V3 #PWR026
U 1 1
P 9450 7150
F 0 "#PWR026" H 9450 7000 50  0001 C CNN
F 1 "+3V3" H 9465 7323 50  0000 C CNN
F 2 "" H 9450 7150 50  0001 C CNN
F 3 "" H 9450 7150 50  0001 C CNN
	1    9450 7150
	1    0    0    -1  
$EndComp
$Comp
L Connector_Generic:Conn_01x05 J3
U 1 1
P 5100 6450
F 0 "J3" H 5180 6492 50  0000 L CNN
F 1 "HEADER 5X1" H 5180 6401 50  0000 L CNN
F 2 "Connector_PinHeader_2.54mm:PinHeader_1x05_P2.54mm_Vertical" H 5100 6450 50  0001 C CNN
F 3 "~" H 5100 6450 50  0001 C CNN
	1    5100 6450
	1    0    0    -1  
$EndComp
$Comp
L power:GND #PWR022
U 1 1
P 4850 6700
F 0 "#PWR022" H 4850 6450 50  0001 C CNN
F 1 "GND" H 4855 6527 50  0000 C CNN
F 2 "" H 4850 6700 50  0001 C CNN
F 3 "" H 4850 6700 50  0001 C CNN
	1    4850 6700
	-1   0    0    -1  
$EndComp
Wire Wire Line
	4900 6650 4850 6650
Wire Wire Line
	4850 6650 4850 6700
Text Label 4350 6250 0    50   ~ 0
PP_SWCLK
Text Label 4350 6350 0    50   ~ 0
PP_SWDIO
Text Label 4350 6450 0    50   ~ 0
UART_TX
Text Label 4350 6550 0    50   ~ 0
UART_RX
Wire Wire Line
	4300 6450 4900 6450
Wire Wire Line
	4300 6550 4900 6550
Wire Wire Line
	4300 6350 4900 6350
Wire Wire Line
	4300 6250 4900 6250
Wire Wire Line
	9350 7350 9450 7350
Wire Wire Line
	9450 7150 9450 7350
$Comp
L ESP32-EVB_Rev_I:PWR-JAKPWR_JACK_UNI_MILLING PWR1
U 1 1
P 2500 2000
F 0 "PWR1" H 2553 2285 50  0000 C CNN
F 1 "PWR-JAKPWR_JACK_UNI_MILLING" H 2553 2194 50  0000 C CNN
F 2 "REV-I:PWRJ-2mm(YDJ-1136)" H 2470 2150 20  0001 C CNN
F 3 "" H 2500 2000 60  0000 C CNN
	1    2500 2000
	1    0    0    -1  
$EndComp
$Comp
L Connector_Generic:Conn_01x02 J1
U 1 1
P 3400 3300
F 0 "J1" V 3530 3400 50  0000 L CNN
F 1 "HEADER 2X1" V 3610 3020 50  0000 L CNN
F 2 "Connector_PinHeader_2.54mm:PinHeader_1x02_P2.54mm_Vertical" H 3400 3300 50  0001 C CNN
F 3 "~" H 3400 3300 50  0001 C CNN
	1    3400 3300
	0    -1   1    0   
$EndComp
Wire Wire Line
	3400 2950 3400 3100
Wire Wire Line
	3500 3100 3500 2950
Wire Wire Line
	3500 2950 4000 2950
Wire Wire Line
	2700 2000 2850 2000
Wire Wire Line
	2850 2000 2850 2100
Wire Wire Line
	2700 2100 2850 2100
Connection ~ 2850 2100
Wire Wire Line
	2850 2100 2850 2200
Wire Wire Line
	4000 1900 4000 2950
Wire Wire Line
	4900 1800 4900 1900
Wire Wire Line
	4000 1900 4650 1900
$Comp
L Device:R_Small R3
U 1 1
P 4650 2200
F 0 "R3" H 4700 2230 50  0000 L CNN
F 1 "1K" H 4700 2160 50  0000 L CNN
F 2 "Resistor_SMD:R_0402_1005Metric" H 4650 2200 50  0001 C CNN
F 3 "~" H 4650 2200 50  0001 C CNN
	1    4650 2200
	1    0    0    -1  
$EndComp
Wire Wire Line
	4650 1900 4650 2100
$Comp
L Device:LED D2
U 1 1
P 4650 2600
F 0 "D2" V 4620 2430 50  0000 C CNN
F 1 "GREEN" V 4550 2350 50  0000 C CNN
F 2 "LED_SMD:LED_0603_1608Metric" H 4650 2600 50  0001 C CNN
F 3 "~" H 4650 2600 50  0001 C CNN
	1    4650 2600
	0    -1   -1   0   
$EndComp
Wire Wire Line
	4650 2450 4650 2300
Wire Wire Line
	4650 2750 4650 2900
$Comp
L power:GND #PWR010
U 1 1
P 4650 2900
F 0 "#PWR010" H 4650 2650 50  0001 C CNN
F 1 "GND" H 4655 2727 50  0000 C CNN
F 2 "" H 4650 2900 50  0001 C CNN
F 3 "" H 4650 2900 50  0001 C CNN
	1    4650 2900
	-1   0    0    -1  
$EndComp
Connection ~ 4650 1900
Wire Wire Line
	4650 1900 4900 1900
Wire Wire Line
	2450 8950 2450 9400
Wire Wire Line
	4050 8950 4050 9400
Wire Wire Line
	9450 8950 9450 9400
Wire Wire Line
	7850 8950 7850 9400
Wire Wire Line
	10350 10400 10350 10450
Wire Wire Line
	10250 10400 10350 10400
Wire Wire Line
	9650 10400 9650 10450
Wire Wire Line
	9650 10400 9750 10400
Wire Wire Line
	9650 9950 9650 10000
Wire Wire Line
	9650 10000 9750 10000
Wire Wire Line
	10350 10000 10350 9950
Wire Wire Line
	10250 10000 10350 10000
$Comp
L Diode:MBR0520 D1
U 1 1
P 3450 1900
F 0 "D1" H 3450 1684 50  0000 C CNN
F 1 "MBR120" H 3450 1775 50  0000 C CNN
F 2 "RPi_Pico:MBR120_SOD-123" H 3450 1725 50  0001 C CNN
F 3 "" H 3450 1900 50  0001 C CNN
	1    3450 1900
	-1   0    0    1   
$EndComp
Wire Wire Line
	3300 1900 2700 1900
Wire Wire Line
	3600 1900 4000 1900
Connection ~ 4000 1900
Wire Wire Line
	2850 2950 3400 2950
Wire Wire Line
	4050 7350 3950 7350
Wire Wire Line
	4050 7150 4050 7350
$Comp
L power:VCC #PWR025
U 1 1
P 4050 7150
F 0 "#PWR025" H 4050 7000 50  0001 C CNN
F 1 "VCC" H 4065 7323 50  0000 C CNN
F 2 "" H 4050 7150 50  0001 C CNN
F 3 "" H 4050 7150 50  0001 C CNN
	1    4050 7150
	1    0    0    -1  
$EndComp
Wire Wire Line
	2850 2900 2850 2950
$Comp
L power:VCC #PWR09
U 1 1
P 2850 2900
F 0 "#PWR09" H 2850 2750 50  0001 C CNN
F 1 "VCC" H 2865 3073 50  0000 C CNN
F 2 "" H 2850 2900 50  0001 C CNN
F 3 "" H 2850 2900 50  0001 C CNN
	1    2850 2900
	1    0    0    -1  
$EndComp
$EndSCHEMATC
